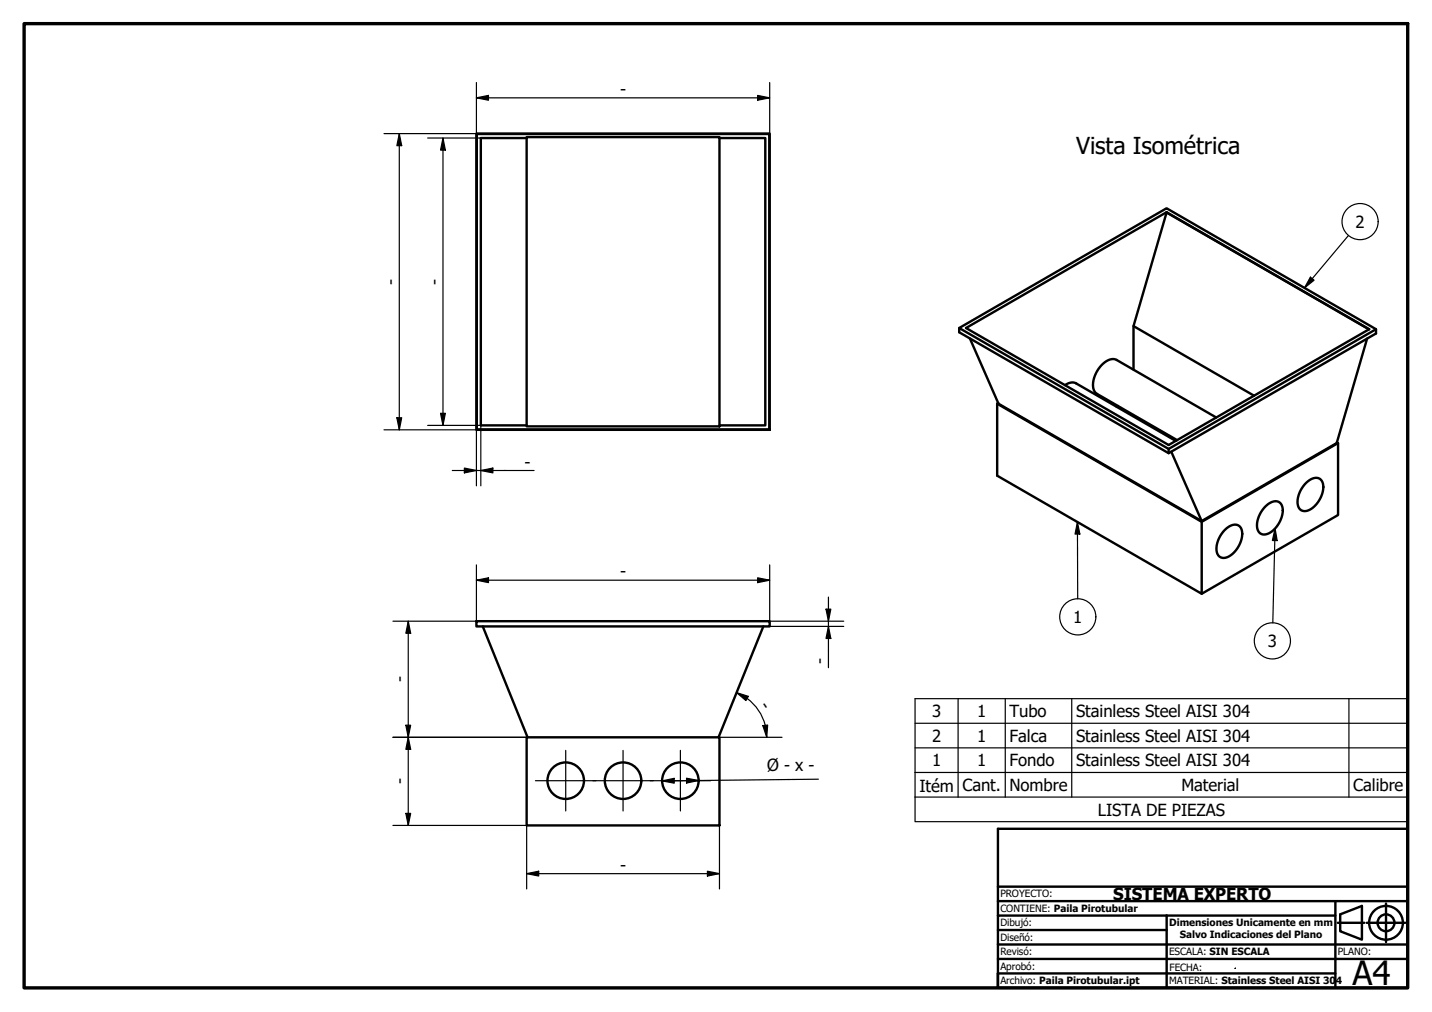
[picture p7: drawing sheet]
<svg xmlns="http://www.w3.org/2000/svg" width="297mm" height="210mm" viewBox="0 0 297 210" stroke-linecap="round" stroke-linejoin="round" font-family="sans-serif">
<!-- layer: Visible (ISO) -->
<g fill="none" stroke="#000" stroke-width=".5">
<path d="M98.8 27.7h60.9v61.5h-60.9zM98.9 27.8h60.7v61.3h-60.7zM109.2 28.4h40v60h-40zM109.2 28.6h-9.5v59.6h9.5M149.2 28.6h9.5v59.6h-9.5M242 44l-41.6 24 42 24.3 41.6-24-42-24.2M242 44.1l-6.9 23.5 25 14.5M242 44.1l42 24.2M199 68l43-24.8 43.4 25.1v.9l-43 24.8-43.4-25.1zM199 68l43.4 25.1M201.2 70.2l5.9 13.5 42.2 24.4 28-16.2 6.3-21.7M220.9 79.9l1.2-.5 1 .1 20.8 11.9"/>
<path d="M235.1 67.6v9.1M285.4 68.3l-43 24.8v.9M206.8 83.7l42.5 24.5 28.3-16.3-.3-.1M206.8 83.7v15l42.5 24.5v-15M207.1 83.6l-.3 .1M231.9 84.2l-.3 .2M243 93.7l6.3 14.4M252.3 86.6l-20.7-11.9a3.1 3.1 0 0 0-3.6 1.6 4.8 4.8 0 0 0-.9 5l.5 .4 16.6 9.6M277.6 91.9v14.9l-28.3 16.4M254 110a2.28 2.28 0 0 1 3.1-.8 3.9 3.9 0 0 1-.4 4.6 3.2 3.2 0 0 1-3.5 1.8 2.7 2.7 0 0 1-.6-3.4l.6-1.1zM262.4 105.1a2.29 2.29 0 0 1 3.1-.8 3.9 3.9 0 0 1-.4 4.6 3.1 3.1 0 0 1-3.5 1.8 2.69 2.69 0 0 1-.6-3.4l.6-1.1zM270.8 100.2a2.3 2.3 0 0 1 3.1-.7 3.9 3.9 0 0 1-.4 4.5 3.2 3.2 0 0 1-3.5 1.9 2.7 2.7 0 0 1-.5-3.4l.5-1.1z"/>
<path d="M98.8 128.8h60.9v1.1h-60.9zM100.1 129.9l9.3 23M158.3 129.9l-9.3 23M109.2 152.9h40v18.3h-40z"/>
<circle cx="117.3" cy="161.9" r="3.8"/>
<circle cx="129.2" cy="161.9" r="3.8"/>
<circle cx="141.1" cy="161.9" r="3.8"/>
</g>
<g fill="none" stroke="#000" stroke-width=".25">
<path d="M271.8 57.5l.8 .6-2 1.6zM279.7 48.8l-9.1 10.9M223.5 108.3l.5 2.5h-1zM223.5 108.3v15.9M264.5 109.6l.4 2.5h-1zM264.5 109.6l-.5 19.6M189.8 150h102.2M189.8 155.1h102.2M198.7 144.9v20.4M208.5 144.9v20.4M222.3 144.9v20.4M279.8 144.9v20.4"/>
<path d="M189.8 160.2h102.2v-15.3h-102.2v20.4M189.8 165.3v5.1h102.2v-5.1M292 160.2v5.1h-102.2"/>
<circle cx="282.1" cy="46" r="3.7"/>
<circle cx="223.6" cy="127.9" r="3.7"/>
<circle cx="263.9" cy="132.9" r="3.7"/>
</g>
<!-- layer: Borde (ISO) -->
<path d="M5 4.9h287v200h-287z" fill="none" stroke="#000" stroke-width=".7"/>
<g fill="none" stroke="#000" stroke-width=".5">
<path d="M207 189.9v-18h85v33h-85M207 192.9h35M207 195.9h85M207 198.9h85M207 183.9h85M207 186.9h85M242 189.9h-35v15v-3h70M242 189.9v15M242 189.9h35M277 186.9v18M277.5 191.4h5.5M278 189.7l4.5-1.8v7l-4.5-1.7z"/>
<path d="M283.5 191.4h8M287.5 187.4v8"/>
<circle cx="287.5" cy="191.4" r="3.5"/>
<circle cx="287.5" cy="191.4" r="1.75"/>
</g>
<!-- layer: 0 -->
<path d="M256.2 200.8h.1" fill="none" stroke="#000" stroke-width=".25"/>
<path d="M291.4 198.9h.6" fill="none" stroke="#000" stroke-width=".25"/>
<!-- layer: Cota (ISO) -->
<g fill="none" stroke="#000" stroke-width=".25">
<path d="M98.8 17.1v10.6h-19.1M157.2 19.8l2.5 .5-2.5 .5zM159.7 17.1v10.6M82.8 27.7l.5 2.5h-1zM82.8 27.7v61.5M88.7 28.6h11M91.9 28.6l.5 2.5h-1zM91.9 28.6v59.6M98.8 20.3l2.5-.5v1zM98.8 20.3h60.9M79.7 89.2h19.1v11.6M82.3 86.7h1l-.5 2.5z"/>
<path d="M88.7 88.2h11v12.6M91.4 85.7h1l-.5 2.5zM93.8 97.6h17M96.3 97.1l2.5 .5-2.5 .5zM99.7 97.6l2.5-.5v1zM98.8 117.2v11.6h-17.3M157.2 119.8l2.5 .5-2.5 .5zM159.7 117.2v11.6h15.3M84.7 128.8l.5 2.5h-1zM84.7 128.8v42.4M98.8 120.3l2.5-.5v1zM98.8 120.3h60.9"/>
<path d="M159.7 129.9h15.3M171.3 126.3h1l-.5 2.5zM171.8 129.9l.5 2.5h-1zM171.8 123.8v14.7M81.5 152.9h27.7M84.2 150.4h1l-.5 2.5zM84.7 152.9l.5 2.5h-1zM149.2 152.9h13M152.8 143.7l2.4 .7-.5 .9zM152.8 143.7a10 10 0 0 1 6.2 9.2M158.2 150.5l1-.1-.2 2.5zM81.5 171.2h27.7v13.2"/>
<path d="M84.2 168.7h1l-.5 2.5zM137.3 162l2.5-.6 .1 1zM142.4 161.4l2.5 .5-2.5 .5zM149.2 171.2v13.2M169.8 161.6l-32.5 .4M109.2 181.2l2.5-.5v1zM109.2 181.2h40M146.7 180.7l2.5 .5-2.5 .5z"/>
</g>
<g fill="#000">
<path d="M98.8 20.3l2.5-.5v1z" fill-rule="evenodd"/>
<path d="M82.8 27.7l.5 2.5h-1z" fill-rule="evenodd"/>
<path d="M91.9 28.6l.5 2.5h-1z" fill-rule="evenodd"/>
<path d="M157.2 19.8l2.5 .5-2.5 .5z" fill-rule="evenodd"/>
<path d="M82.3 86.7h1l-.5 2.5z" fill-rule="evenodd"/>
<path d="M91.4 85.7h1l-.5 2.5z" fill-rule="evenodd"/>
<path d="M96.3 97.1l2.5 .5-2.5 .5z" fill-rule="evenodd"/>
<path d="M99.7 97.6l2.5-.5v1z" fill-rule="evenodd"/>
<path d="M98.8 120.3l2.5-.5v1z" fill-rule="evenodd"/>
<path d="M84.7 128.8l.5 2.5h-1z" fill-rule="evenodd"/>
<path d="M157.2 119.8l2.5 .5-2.5 .5z" fill-rule="evenodd"/>
<path d="M171.3 126.3h1l-.5 2.5z" fill-rule="evenodd"/>
<path d="M171.8 129.9l.5 2.5h-1z" fill-rule="evenodd"/>
<path d="M84.2 150.4h1l-.5 2.5z" fill-rule="evenodd"/>
<path d="M84.7 152.9l.5 2.5h-1z" fill-rule="evenodd"/>
<path d="M152.8 143.7l2.4 .7-.5 .9z" fill-rule="evenodd"/>
<path d="M158.2 150.5l1-.1-.2 2.5z" fill-rule="evenodd"/>
<path d="M84.2 168.7h1l-.5 2.5z" fill-rule="evenodd"/>
<path d="M137.3 162l2.5-.6 .1 1z" fill-rule="evenodd"/>
<path d="M142.4 161.4l2.5 .5-2.5 .5z" fill-rule="evenodd"/>
<path d="M109.2 181.2l2.5-.5v1z" fill-rule="evenodd"/>
<path d="M146.7 180.7l2.5 .5-2.5 .5z" fill-rule="evenodd"/>
</g>
<g fill="#000">
<path d="M271.8 57.5l.8 .6-2 1.6z" fill-rule="evenodd"/>
<path d="M223.5 108.3l.5 2.5h-1z" fill-rule="evenodd"/>
<path d="M264.5 109.6l.4 2.5h-1z" fill-rule="evenodd"/>
</g>
<!-- layer: Marca de centro (ISO) -->
<path d="M117.3 155.6v12.6M129.2 155.6v12.6M141.1 155.6v12.6M111.1 161.9h12.5M123 161.9h12.5M134.8 161.9h12.6" fill="none" stroke="#000" stroke-width=".25"/>
<text font-size="6.9" x="280.6" y="204.4">A4</text>
<text font-size="4.8" x="223.2" y="32">Vista Isométrica</text>
<g font-size="3.5">
<text x="128.6" y="19.7">-</text>
<text x="281.2" y="47.2">2</text>
<text x="82.2" y="59.1" transform="rotate(-90 82.2 59.1)">-</text>
<text x="91.3" y="59.1" transform="rotate(-90 91.3 59.1)">-</text>
<text x="108.8" y="97">-</text>
<text x="128.6" y="119.8">-</text>
<text x="222.6" y="129.2">1</text>
<text x="171.3" y="137.7" transform="rotate(-90 171.3 137.7)">-</text>
<text x="263" y="134.2">3</text>
<text x="84.1" y="141.5" transform="rotate(-90 84.1 141.5)">-</text>
<text x="157.5" y="146.5" transform="rotate(56 157.5 146.5)">-</text>
<text x="193.3" y="148.7">3</text>
<text x="202.7" y="148.7">1</text>
<text x="209.4" y="148.8">Tubo</text>
<text x="223.2" y="148.8">Stainless Steel AISI 304</text>
<text x="193.3" y="153.8">2</text>
<text x="202.7" y="153.8">1</text>
<text x="209.4" y="153.9">Falca</text>
<text x="223.2" y="153.9">Stainless Steel AISI 304</text>
<text x="159.1" y="160" transform="rotate(-1 159.1 160)">Ø- x -</text>
<text x="193.3" y="158.9">1</text>
<text x="202.7" y="158.9">1</text>
<text x="209.4" y="159">Fondo</text>
<text x="223.2" y="159">Stainless Steel AISI 304</text>
<text x="84.1" y="162.7" transform="rotate(-90 84.1 162.7)">-</text>
<text x="190.7" y="164.2">Itém</text>
<text x="199.6" y="164">Cant.</text>
<text x="209.4" y="164.1">Nombre</text>
<text x="245" y="164.1">Material</text>
<text x="280.7" y="164.1">Calibre</text>
<text x="227.7" y="169.1">LISTA DE PIEZAS</text>
<text x="128.6" y="180.6">-</text>
<text x="230.9" y="186.6">SISTEMA EXPERTO</text>
</g>
<g font-size="2.1">
<text x="207.5" y="186.2">PROYECTO:</text>
<text x="207.5" y="189.2">CONTIENE: Paila Pirotubular</text>
<text x="207.5" y="195.2">Diseñó:</text>
<text x="207.5" y="192.2">Dibujó:</text>
<text x="242.5" y="192.1">Dimensiones Unicamente en mm</text>
<text x="244.7" y="194.6">Salvo Indicaciones del Plano</text>
<text x="207.5" y="201.2">Aprobó:</text>
<text x="207.5" y="198.2">Revisó:</text>
<text x="242.5" y="198.2">ESCALA: SIN ESCALA</text>
<text x="242.6" y="201.4">FECHA:</text>
<text x="277.5" y="198.2">PLANO:</text>
<text x="207.5" y="204.2">Archivo: Paila Pirotubular.ipt</text>
<text x="242.5" y="204.2">MATERIAL: Stainless Steel AISI 30</text>
<text x="277.1" y="204.2">4</text>
</g>
</svg>
